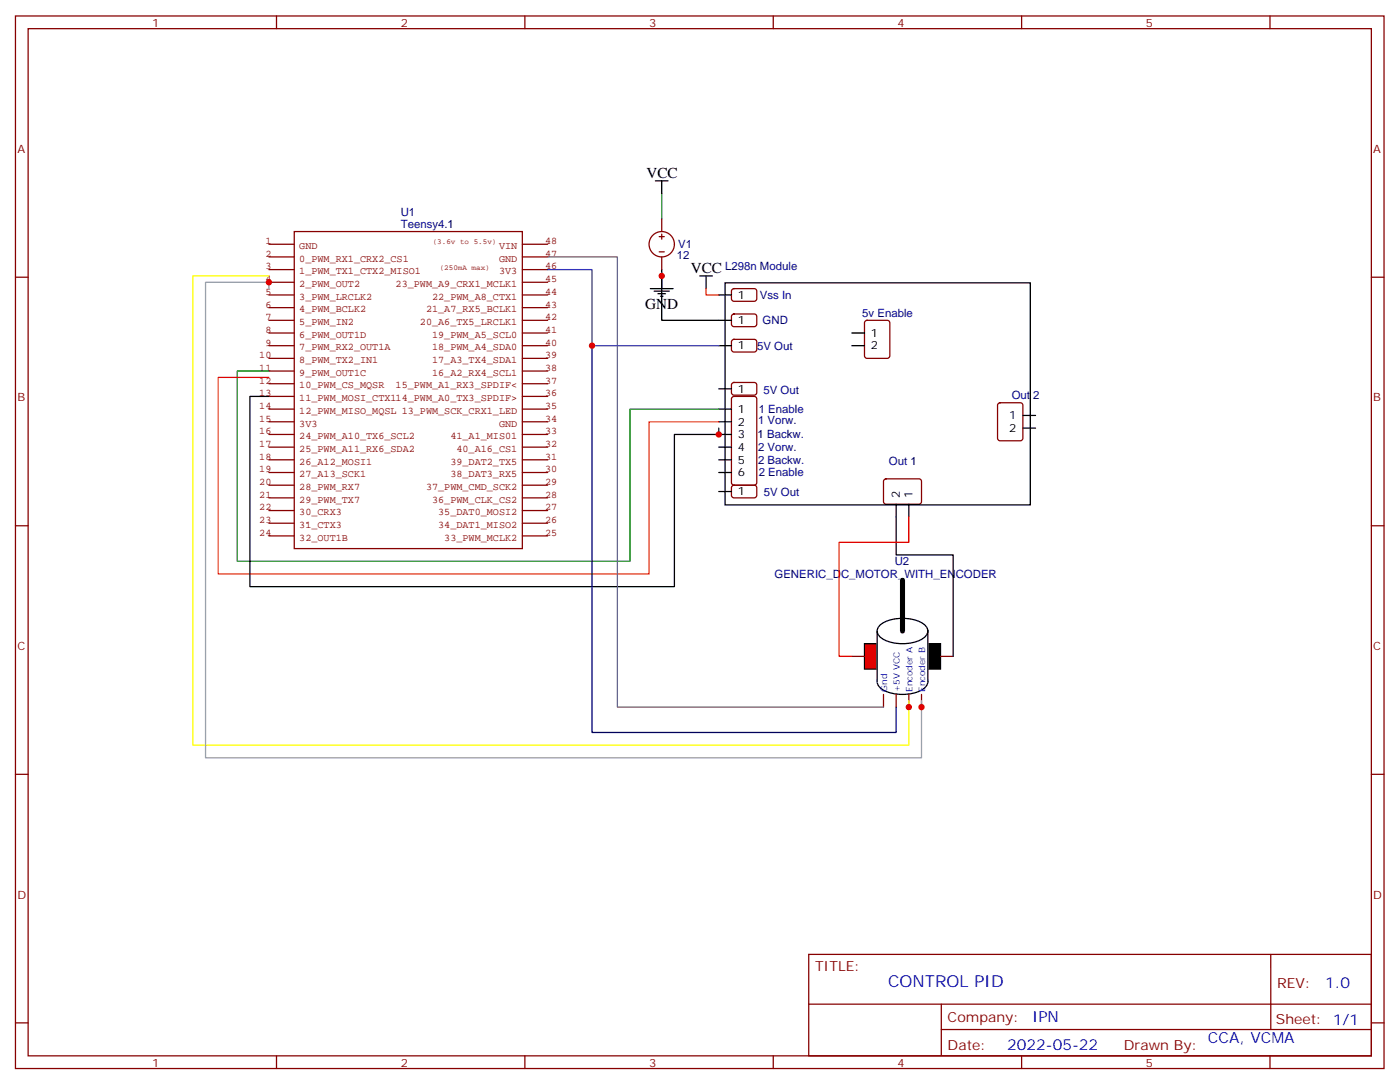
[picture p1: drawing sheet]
<svg xmlns="http://www.w3.org/2000/svg" width="390mm" height="302mm" viewBox="0 0 390 302" stroke-linecap="round" stroke-linejoin="round" font-family="sans-serif">
<g fill="none" stroke="#870000" stroke-width=".35">
<path d="M4.3 4.4h381v292.9h-381zM7.8 8h374v285.7h-374zM77 4.4v3.6M146.1 4.4v3.6M215.3 4.4v3.6M284.4 4.4v3.6M353.6 4.4v3.6M4.3 77.1h3.5M381.8 77.1h3.5M203.9 80.5l.4-.2h5.9l.5 .7-.1 2.4-.6 .4h-5.9l-.5-.7v-2.1zM203.9 87.6l.4-.3 5.9 .1 .5 .7-.1 2.3-.6 .5-5.9-.1-.5-.6v-2.1zM203.9 94.6l.4-.2 5.9 .1 .5 .6-.1 2.4-.6 .4h-5.9l-.5-.7v-2.1z"/>
<path d="M240.9 89.3l.5-.2h5.6l.7 .4v9.5l-.4 .6-5.9 .1-.7-.5v-9.4zM203.9 110.5l.4-.2h5.7l.6 .4 .1 23.6-.5 .6-5.9 .1-.6-.5-.1-23.5zM203.9 106.6l.4-.2 5.9 .1 .5 .6-.1 2.4-.6 .4h-5.9l-.5-.7v-2.1zM277.9 112.2l.5-.2h5.7l.6 .5 .1 9.4-.5 .7h-5.9l-.6-.4-.1-9.5zM203.9 135.2l.4-.2h5.9l.5 .7-.1 2.4-.6 .4-5.9-.1-.5-.6v-2.1zM246.2 133.4l.5-.2 9.4 .1 .4 .6v5.9l-.7 .5-9.4-.1-.4-.6v-5.7zM4.3 146.3h3.5M381.8 146.3h3.5M4.3 215.4h3.5M381.8 215.4h3.5M225.1 265.5h156.7v28.2h-156.7zM225.2 279.3h156.4"/>
<path d="M262.1 279.3v14.2M353.8 265.5v20.9M4.3 284.6h3.5M77 293.7v3.6M146.1 293.7v3.6M215.3 293.7v3.6M262.1 286.4h119.5M284.4 293.7v3.6M353.6 293.7v3.6M381.8 284.6h3.5"/>
</g>
<g fill="none" stroke="#850000" stroke-width=".35">
<path d="M74.9 78.5h7M74.9 75h7M74.9 71.5h7M74.9 67.9h7M81.9 64.4h63.5v88.2h-63.5zM145.4 78.5h7.1M145.4 75h7.1M145.4 71.5h7.1M145.4 67.9h7.1M74.9 99.7h7M74.9 96.2h7M74.9 92.6h7"/>
<path d="M74.9 89.1h7M74.9 85.6h7M74.9 82.1h7M145.4 99.7h7.1M145.4 96.2h7.1M145.4 92.6h7.1M145.4 89.1h7.1M145.4 85.6h7.1M145.4 82.1h7.1M74.9 103.2h7M74.9 106.8h7M74.9 110.3h7"/>
<path d="M74.9 113.8h7M74.9 117.3h7M145.4 103.2h7.1M145.4 106.8h7.1M145.4 110.3h7.1M145.4 113.8h7.1M145.4 117.3h7.1M74.9 120.9h7M74.9 124.4h7M74.9 127.9h7M74.9 131.4h7M74.9 135h7"/>
<path d="M74.9 138.5h7M145.4 120.9h7.1M145.4 124.4h7.1M145.4 127.9h7.1M145.4 131.4h7.1M145.4 135h7.1M145.4 138.5h7.1M74.9 142h7M74.9 145.6h7M74.9 149.1h7M85.4 145.6h.1M145.4 142h7.1"/>
<path d="M145.4 145.6h7.1M145.4 149.1h7.1"/>
</g>
<g fill="none" stroke="#000" stroke-width=".35">
<path d="M201.9 78.7h84.9v61.8h-84.9zM200.1 82.1h3.5M200.1 89.1h3.5M200.1 96.2h3.5M237.1 96.2h3.6M237.1 92.6h3.6M74.9 110.3h-5.3v52.9h118.1v-42.3h12.4v-1.8M200.1 113.8h3.5M200.1 117.3h3.5M200.1 108.2h3.5M284.8 115.6h3.5M284.8 119.1h3.5"/>
<path d="M200.1 120.9h3.5M200.1 124.4h3.5M200.1 127.9h3.5M200.1 131.4h3.5M200.1 136.7h3.5M249.5 140.3v3.5M253 140.3v3.5"/>
</g>
<path d="M74.9 103.2h-8.9v52.9h109.4v-42.3h24.7" fill="none" stroke="#008700" stroke-width=".35"/>
<path d="M74.9 105h-14.2v54.7h120v-42.4h19.4" fill="none" stroke="#f30" stroke-width=".35"/>
<path d="M240.7 179.1h3.5v7h-3.5z" fill="#f00" stroke="#000" stroke-width=".35"/>
<path d="M258.3 179.1h3.5v7h-3.5z" fill="#000" stroke="#000" stroke-width=".35"/>
<path d="M245 188a11.3 11.3 0 0 1 12.5 0 2.18 2.18 0 0 1-.6 3.7 11.6 11.6 0 0 1-11.9-.4 2.06 2.06 0 0 1 0-3.3z" fill="#fff" stroke="#000" stroke-width=".35"/>
<path d="M244.2 175.5h14.1v14.2h-14.1z" fill="#fff" stroke="#fff" stroke-width=".35"/>
<path d="M245 173.9a11.3 11.3 0 0 1 12.5 0 2.18 2.18 0 0 1-.6 3.7 11.6 11.6 0 0 1-11.9-.4 2.06 2.06 0 0 1 0-3.3z" fill="#fff" stroke="#000" stroke-width=".35"/>
<g fill="none" stroke="#000" stroke-width=".35">
<path d="M182.5 50.3h3.5M184.2 50.3v3.5M184.2 75v14.1h15.9M184.2 76.8v3.5M194.8 76.8h3.5M196.6 76.8v3.5M181 80.3h6.4M182.1 81h4.2M183.2 81.7h2.1M183.9 82.4h.7M249.5 143.8v10.6h15.9v28.2M244.2 175.5v14.2"/>
<path d="M258.3 175.5v14.2"/>
</g>
<g fill="none" stroke="#870000" stroke-width=".35">
<path d="M183.5 65.8h1.4M183.5 70.1h1.4M184.2 60.9v3.5M184.2 65.1v1.4M184.2 71.5v3.5M237.1 182.6h3.6M246 193.2v3.5M249.5 193.2v3.5M253 193.2v3.5M256.5 193.2v3.5M261.8 182.6h3.6"/>
<circle cx="184.2" cy="67.9" r="3.5"/>
</g>
<path d="M251.2 161.4v14.1" fill="none" stroke="#000" stroke-width="1.4"/>
<path d="M196.6 80.3v1.8h3.5M253 143.8v7h-19.4v31.8h3.5" fill="none" stroke="#f00" stroke-width=".35"/>
<path d="M184.2 53.8v7.1" fill="none" stroke="#008700" stroke-width=".35"/>
<path d="M152.5 71.5h19.4v125.2h74.1" fill="none" stroke="#666" stroke-width=".35"/>
<path d="M164.8 96.2v107.6h84.7v-7.1" fill="none" stroke="#006" stroke-width=".35"/>
<path d="M74.9 76.8h-21.2v130.5h199.3v-12.4" fill="none" stroke="#ff0" stroke-width=".35"/>
<path d="M74.9 80.3v-1.8h-17.7v132.3h199.3v-15.9" fill="none" stroke="#999" stroke-width=".35"/>
<path d="M152.5 75h12.3v21.2h35.3" fill="none" stroke="#339" stroke-width=".35"/>
<g fill="#c00">
<circle cx="200.1" cy="120.9" r=".88"/>
<circle cx="184.2" cy="76.8" r=".88"/>
<circle cx="164.8" cy="96.2" r=".88"/>
<circle cx="253" cy="196.7" r=".88"/>
<circle cx="256.5" cy="196.7" r=".88"/>
<circle cx="74.9" cy="78.5" r=".88"/>
</g>
<text font-size="4.6" fill="#00f" x="247.2" y="274.5">CONTROL PID</text>
<g font-size="4.2">
<text x="180" y="49.6">VCC</text>
<text x="192.3" y="76.1">VCC</text>
<text x="179.6" y="85.9">GND</text>
</g>
<g font-size="4.2" fill="#00f">
<text x="368.9" y="274.8">1.0</text>
<text x="287.3" y="284.3">IPN</text>
<text x="280.4" y="292.1">2022-05-22</text>
<text x="336.3" y="290.2">CCA, VCMA</text>
</g>
<g font-size="3.9" fill="#800">
<text x="226.9" y="270.1">TITLE:</text>
<text x="355.5" y="274.8">REV:</text>
<text x="263.8" y="284.3">Company:</text>
<text x="355.2" y="284.9">Sheet: 1/1</text>
<text x="263.8" y="292">Date:</text>
<text x="312.9" y="292">Drawn By:</text>
</g>
<g font-size="3.2" fill="#800">
<text x="42.4" y="7.4">1</text>
<text x="111.5" y="7.4">2</text>
<text x="180.7" y="7.4">3</text>
<text x="249.8" y="7.4">4</text>
<text x="319" y="7.4">5</text>
<text x="4.8" y="42.5">A</text>
<text x="382.3" y="42.5">A</text>
<text x="4.8" y="111.7">B</text>
<text x="382.3" y="111.7">B</text>
<text x="4.8" y="180.8">C</text>
<text x="382.3" y="180.8">C</text>
<text x="4.8" y="250">D</text>
<text x="382.3" y="250">D</text>
<text x="42.4" y="296.7">1</text>
<text x="111.5" y="296.7">2</text>
<text x="180.7" y="296.7">3</text>
<text x="249.8" y="296.7">4</text>
<text x="319" y="296.7">5</text>
</g>
<g font-size="3.2" fill="#000080">
<text x="111.6" y="63.4">Teensy4.1</text>
<text x="111.6" y="60.2">U1</text>
<text x="188.8" y="69">V1</text>
<text x="188.5" y="72.2">12</text>
<text x="201.9" y="75">L298n Module</text>
<text x="211.5" y="83.2">Vss In</text>
<text x="240" y="88.1">5v Enable</text>
<text x="212.3" y="90.2">GND</text>
<text x="210.8" y="97.3">5V Out</text>
<text x="212.5" y="109.6">5V Out</text>
<text x="281.6" y="111">Out 2</text>
<text x="211" y="118">1 Vorw.</text>
<text x="211.2" y="114.9">1 Enable</text>
<text x="210.9" y="122">1 Backw.</text>
<text x="211" y="125.3">2 Vorw.</text>
<text x="211" y="129">2 Backw.</text>
<text x="247.5" y="129.2">Out 1</text>
<text x="211.2" y="132.4">2 Enable</text>
<text x="212.6" y="137.9">5V Out</text>
<text x="215.6" y="160.7">GENERIC_DC_MOTOR_WITH_ENCODER</text>
<text x="249.1" y="157.3">U2</text>
</g>
<g font-size="3.2">
<text x="205.4" y="83.1">1</text>
<text x="205.4" y="90.2">1</text>
<text x="242.4" y="93.7">1</text>
<text x="205.4" y="97.2">1</text>
<text x="242.4" y="97.2">2</text>
<text x="205.4" y="109.2">1</text>
<text x="205.4" y="114.9">1</text>
<text x="205.4" y="118.4">2</text>
<text x="281" y="116.6">1</text>
<text x="205.4" y="121.9">3</text>
<text x="205.4" y="125.4">4</text>
<text x="281" y="120.2">2</text>
<text x="205.4" y="129">5</text>
<text x="205.4" y="132.5">6</text>
<text x="205.4" y="137.8">1</text>
<text x="250.5" y="138.5" transform="rotate(-90 250.5 138.5)">2</text>
<text x="254.1" y="138.5" transform="rotate(-90 254.1 138.5)">1</text>
</g>
<g font-size="2.8" fill="#840000">
<text x="73.9" y="67.9">1</text>
<text x="73.9" y="71.4">2</text>
<text x="83.3" y="69.3">GND</text>
<text x="138.9" y="69.3">VIN</text>
<text x="151.8" y="71.4">47</text>
<text x="151.8" y="67.9">48</text>
<text x="73.9" y="75">3</text>
<text x="83.3" y="72.8">0_PWM_RX1_CRX2_CS1</text>
<text x="83.3" y="76.3">1_PWM_TX1_CTX2_MISO1</text>
<text x="138.9" y="76.3">3V3</text>
<text x="138.9" y="72.8">GND</text>
<text x="151.8" y="75">46</text>
<text x="73.9" y="82">5</text>
<text x="73.9" y="78.5">4</text>
<text x="83.3" y="83.4">3_PWM_LRCLK2</text>
<text x="83.3" y="79.9">2_PWM_OUT2</text>
<text x="110.1" y="79.9">23_PWM_A9_CRX1_MCLK1</text>
<text x="120.3" y="83.4">22_PWM_A8_CTX1</text>
<text x="151.8" y="82">44</text>
<text x="151.8" y="78.5">45</text>
<text x="73.9" y="85.5">6</text>
<text x="73.9" y="89.1">7</text>
<text x="83.3" y="86.9">4_PWM_BCLK2</text>
<text x="118.6" y="86.9">21_A7_RX5_BCLK1</text>
<text x="151.8" y="89.1">42</text>
<text x="151.8" y="85.5">43</text>
<text x="73.9" y="92.6">8</text>
<text x="83.3" y="90.4">5_PWM_IN2</text>
<text x="83.3" y="94">6_PWM_OUT1D</text>
<text x="116.9" y="90.4">20_A6_TX5_LRCLK1</text>
<text x="120.3" y="94">19_PWM_A5_SCL0</text>
<text x="151.8" y="92.6">41</text>
<text x="72.2" y="99.7">10</text>
<text x="73.9" y="96.1">9</text>
<text x="83.3" y="101">8_PWM_TX2_IN1</text>
<text x="83.3" y="97.5">7_PWM_RX2_OUT1A</text>
<text x="120.3" y="101">17_A3_TX4_SDA1</text>
<text x="120.3" y="97.5">18_PWM_A4_SDA0</text>
<text x="151.8" y="99.7">39</text>
<text x="151.8" y="96.1">40</text>
<text x="72.2" y="103.2">11</text>
<text x="72.2" y="106.7">12</text>
<text x="83.3" y="104.5">9_PWM_OUT1C</text>
<text x="120.3" y="104.5">16_A2_RX4_SCL1</text>
<text x="151.8" y="106.7">37</text>
<text x="151.8" y="103.2">38</text>
<text x="72.2" y="110.2">13</text>
<text x="72.2" y="113.8">14</text>
<text x="83.3" y="108.1">10_PWM_CS_MQSR</text>
<text x="83.3" y="111.6">11_PWM_MOSI_CTX114_PWM_A0_TX3_SPDIF&gt;</text>
<text x="110.1" y="108.1">15_PWM_A1_RX3_SPDIF&lt;</text>
<text x="151.8" y="113.8">35</text>
<text x="151.8" y="110.2">36</text>
<text x="72.2" y="117.3">15</text>
<text x="83.3" y="115.1">12_PWM_MISO_MQSL 13_PWM_SCK_CRX1_LED</text>
<text x="83.3" y="118.7">3V3</text>
<text x="138.9" y="118.7">GND</text>
<text x="151.8" y="117.3">34</text>
<text x="72.2" y="120.8">16</text>
<text x="72.2" y="124.4">17</text>
<text x="83.3" y="122.2">24_PWM_A10_TX6_SCL2</text>
<text x="83.3" y="125.7">25_PWM_A11_RX6_SDA2</text>
<text x="125.4" y="122.2">41_A1_MIS01</text>
<text x="127.1" y="125.7">40_A16_CS1</text>
<text x="151.8" y="124.4">32</text>
<text x="151.8" y="120.8">33</text>
<text x="72.2" y="127.9">18</text>
<text x="72.2" y="131.4">19</text>
<text x="83.3" y="129.2">26_A12_MOSI1</text>
<text x="125.4" y="129.2">39_DAT2_TX5</text>
<text x="151.8" y="131.4">30</text>
<text x="151.8" y="127.9">31</text>
<text x="72.2" y="134.9">20</text>
<text x="83.3" y="132.8">27_A13_SCK1</text>
<text x="83.3" y="136.3">28_PWM_RX7</text>
<text x="118.6" y="136.3">37_PWM_CMD_SCK2</text>
<text x="125.4" y="132.8">38_DAT3_RX5</text>
<text x="151.8" y="134.9">29</text>
<text x="72.2" y="138.5">21</text>
<text x="72.2" y="142">22</text>
<text x="83.3" y="139.8">29_PWM_TX7</text>
<text x="83.3" y="143.4">30_CRX3</text>
<text x="120.3" y="139.8">36_PWM_CLK_CS2</text>
<text x="122" y="143.4">35_DAT0_MOSI2</text>
<text x="151.8" y="142">27</text>
<text x="151.8" y="138.5">28</text>
<text x="72.2" y="145.5">23</text>
<text x="72.2" y="149">24</text>
<text x="83.3" y="146.9">31_CTX3</text>
<text x="122" y="146.9">34_DAT1_MISO2</text>
<text x="151.8" y="149">25</text>
<text x="151.8" y="145.5">26</text>
<text x="83.3" y="150.4">32_OUT1B</text>
<text x="123.7" y="150.4">33_PWM_MCLK2</text>
</g>
<g font-size="2.5" fill="#00f">
<text x="247" y="192.5" transform="rotate(-90 247 192.5)">Gnd</text>
<text x="250.5" y="192.5" transform="rotate(-90 250.5 192.5)">+5V VCC</text>
<text x="254.1" y="192.5" transform="rotate(-90 254.1 192.5)">Encoder A</text>
<text x="257.6" y="192.5" transform="rotate(-90 257.6 192.5)">Encoder B</text>
</g>
<g font-size="2.1" fill="#840000">
<text x="120.5" y="68">(3.6v to 5.5v)</text>
<text x="122.4" y="75">(250mA max)</text>
</g>
</svg>
